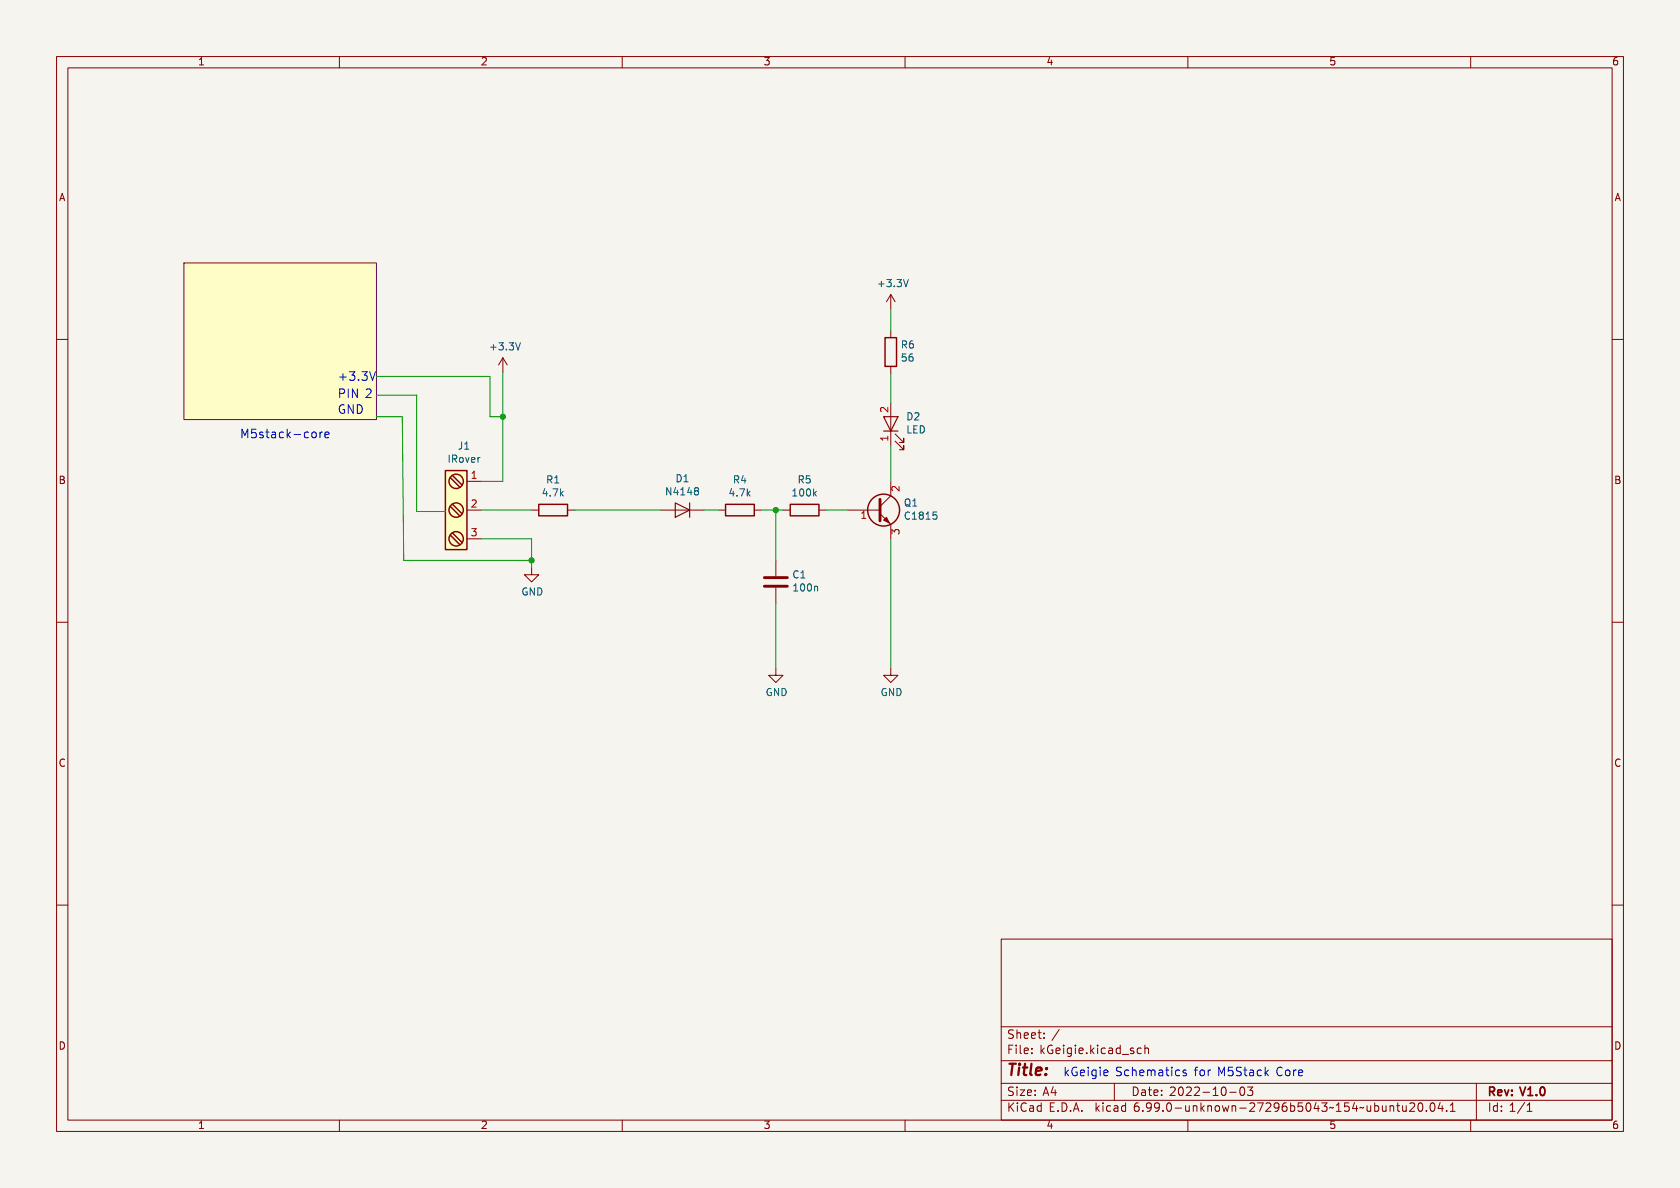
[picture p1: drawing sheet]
<svg xmlns="http://www.w3.org/2000/svg" width="297mm" height="210mm" viewBox="0 0 297 210" stroke-linecap="round" stroke-linejoin="round" font-family="sans-serif">
<path d="M0 0h297v210h-297z" fill="#f5f4ef" stroke="#f5f4ef" stroke-width=".18"/>
<g fill="none" stroke="#840000" stroke-width=".18">
<path d="M10 10h277v190h-277zM12 12h273v186h-273zM60 10v2M110 10v2M160 10v2M210 10v2M260 10v2M10 60h2M157.5 52.1v2.5M157.5 58.4v1.3M157.5 52.1l-.8 1.2M157.5 52.1l.7 1.2"/>
<path d="M285 60h2M88.9 63.2l-.8 1.3M88.9 63.2v2.6M88.9 63.2l.8 1.3M157.5 64.8v1.2M157.5 71.1v7.6M158.2 78l1.6 1.5v-.8v.8h-.8M158.2 76.7l1.6 1.5v-.7v.7h-.8M82.5 90.2h2.6M82.5 85.1h2.6M82.5 95.3h2.6M94 90.2h1.2"/>
<path d="M100.3 90.2h1.3M116.8 90.2h7.7M127 90.2h1.3M133.3 90.2h1.3M137.2 99.1v2.8M138.4 90.2h1.3M144.8 90.2h1.2M149.9 90.2h5.7M155.6 90.8l1.9 1.9v2.6M157.5 85.1v2.5l-1.9 1.9M10 110h2M94 100.3v1.3h1.2l-1.2 1.3-1.3-1.3h1.3"/>
<path d="M137.2 118.1v1.3h1.2l-1.2 1.3-1.3-1.3h1.3M137.2 103.9v2.8M157.5 118.1v1.3h1.2l-1.2 1.3-1.3-1.3h1.3M285 110h2M10 160h2M285 160h2M177 166h108v32h-108zM60 198v2M110 198v2M160 198v2M177 194.5h108M177 191.5h108"/>
<path d="M177 187.5h108M177 181.5h108M185.8 193.2h1M186.5 192.7v1M187.3 182l-1.3 1.9M197 191.5v3M200 185.8h.4l.1 .2-.2 .3h-.3M200 185.3h.4M201.8 185.3h-.5l-.3 .2v.5l.2 .2h.6M202.4 185.4l.2-.1h.4v1M202.4 184.8v1.5M210 198v2"/>
<path d="M217.4 193.1h1.1M219.4 192.2h.1a.81 .81 0 0 1 .6 .6 .81 .81 0 0 1-.3 .8l-.1 .1a.81 .81 0 0 1-.6-.7 .81 .81 0 0 1 .3-.8zM220.5 192.2h1l-.5 .5 .4 .2v.6l-.2 .2h-.4l-.3-.2M243.7 195.6v.7M244.4 195.5l.1 .9 .3 .1 .2-.2M245 195.5v1M245.7 195.6l.3-.1h.3l.1 1M245.7 195.5v1M246.9 195.5h.6M247.1 195v1.2l.4 .3M248 195.5v.9l.4 .1 .2-.2M248.6 195.5v1"/>
<path d="M249.2 195.1l.6-.1 .2 .1 .1 .3-.9 1.1h.9M250.9 195h.1a.81 .81 0 0 1 .6 .6 .81 .81 0 0 1-.3 .8l-.1 .1a.81 .81 0 0 1-.6-.7 .81 .81 0 0 1 .3-.8zM252.2 196.3v.2M253 195h.2a.81 .81 0 0 1 .6 .6 .81 .81 0 0 1-.3 .8l-.2 .1a.81 .81 0 0 1-.6-.7 .81 .81 0 0 1 .3-.8zM254.6 194.9l-.4 1.1h1M255 195.5v1M255.7 196.3v.2M256.4 196.5h.8M256.4 195.4l.4-.4v1.5M260 198v2M261 191.5v6.5M269.5 194.9l-1.2 1.9"/>
<path d="M270 196.5h.8M270 195.4l.4-.4v1.5"/>
</g>
<path d="M273 192.4v1" fill="none" stroke="#840000" stroke-width=".3"/>
<path d="M32.5 46.5h34v27.7h-34z" fill="#fffdc7" stroke="#fffdc7" stroke-width=".18"/>
<path d="M155.6 88.3v3.8M135.1 103.6h4.1M135.1 102.1h4.1" fill="none" stroke="#840000" stroke-width=".51"/>
<path d="M156.2 91.9l.5-.5 .5 1.1z" fill="#840000" stroke="#840000" stroke-width=".18"/>
<g fill="none" stroke="#840000" stroke-width=".25">
<path d="M156.5 59.7h2v5.1h-2zM78.7 83.2h3.8v14h-3.8zM79.6 89.5l1.7 1.7M79.6 94.6l1.7 1.7M79.6 84.5l1.7 1.6M80 94.2l1.7 1.7M80 84.1l1.7 1.6M80 89.2l1.7 1.6M95.2 89.2h5.1v2h-5.1zM128.3 89.2h5v2h-5zM139.7 89.2h5.1v2h-5.1z"/>
<circle cx="80.6" cy="90.2" r="1.27"/>
<circle cx="80.6" cy="95.2" r="1.27"/>
<circle cx="80.6" cy="85.1" r="1.27"/>
<circle cx="156.2" cy="90.2" r="2.82"/>
</g>
<path d="M156.2 73.7h2.5l-1.2 2.5zM156.2 76.2h2.5M119.4 88.9l2.5 1.3-2.5 1.2zM121.9 88.9v2.5" fill="none" stroke="#840000" stroke-width=".2"/>
<path d="M78.7 83.2h3.8v14h-3.8z" fill="#ffffc2" stroke="#ffffc2" stroke-width=".18"/>
<path d="M55.8 76.4l.1 .3v.4l-.1 .2M56.6 76.4v1M57 76.4h-.3l-.1 .3M57.4 76.9l.8-.2-.1-.3h-.4l-.3 .2 .1 .7h.6M66.4 65.7l-.5 1.5M226.7 188.8a.61 .61 0 0 0-.8 0 .61 .61 0 0 0-.2 .7 .57 .57 0 0 0 .3 .6 .57 .57 0 0 0 .7-.1M227.3 189.3l.2-.1 .5 .1v.6l-.1 .2-.4 .1-.2-.2zM228.7 189.2v1M229.1 189.2h-.3l-.1 .2M229.6 189.7l.7-.2-.1-.3h-.4l-.2 .2v.7h.6" fill="none" stroke="#0000c2" stroke-width=".18"/>
<path d="M32.5 46.5h34v27.7h-34z" fill="none" stroke="#6e003a" stroke-width=".18"/>
<g fill="none" stroke="#009600" stroke-width=".18">
<path d="M157.5 54.6v3.8M66.5 69.9h7.2v20.5h5M66.5 73.7h4.6l.3 25.4h22.6M66.5 66.5h20.1v7.2h2.3M88.9 65.8v19.3h-3.8M157.5 66v5.1M157.5 78.7v6.4M85.1 90.2h8.9M85.1 95.3h8.9v5M101.6 90.2h15.2M124.5 90.2h2.5M134.6 90.2h3.8"/>
<path d="M137.2 90.2v8.9M146 90.2h3.9M157.5 95.3v22.8M137.2 106.7v11.4"/>
</g>
<g fill="#009600" stroke="#009600" stroke-width=".18">
<circle cx="94" cy="99.1" r=".46"/>
<circle cx="88.9" cy="73.7" r=".46"/>
<circle cx="137.2" cy="90.2" r=".46"/>
</g>
<text font-size="2.8" fill="#840000" x="178" y="190.3">Title:</text>
<g font-size="2.1" fill="#0000c2">
<text x="59.7" y="70.6">PIN 2</text>
<text x="59.7" y="67.6">+3.3V</text>
<text x="42.4" y="77.7">M5stack-core</text>
<text x="59.7" y="73.4">GND</text>
<text x="188" y="190.5">kGeigie Schematics for M5Stack Core</text>
</g>
<g font-size="2.1" fill="#840000">
<text x="178" y="183.8">Sheet: /</text>
<text x="178" y="186.5">File: kGeigie.kicad_sch</text>
<text x="178" y="196.7">KiCad E.D.A. kicad 6.99.0-unknown-27296b5043~154~ubuntu20.04.1</text>
<text x="178" y="193.9">Size: A4</text>
<text x="200" y="193.9">Date: 2022-10-03</text>
<text x="263" y="193.9">Rev: V1.0</text>
<text x="263" y="196.7">Id: 1/1</text>
</g>
<g font-size="1.8" fill="#840000">
<text x="35" y="11.6">1</text>
<text x="85" y="11.6">2</text>
<text x="135" y="11.6">3</text>
<text x="185" y="11.6">4</text>
<text x="235" y="11.6">5</text>
<text x="285" y="11.6">6</text>
<text x="10.3" y="35.6">A</text>
<text x="285.3" y="35.6">A</text>
<text x="10.3" y="85.7">B</text>
<text x="285.3" y="85.7">B</text>
<text x="10.3" y="135.6">C</text>
<text x="285.3" y="135.6">C</text>
<text x="10.3" y="185.7">D</text>
<text x="285.3" y="185.7">D</text>
<text x="35" y="199.7">1</text>
<text x="85" y="199.7">2</text>
<text x="135" y="199.7">3</text>
<text x="185" y="199.7">4</text>
<text x="235" y="199.7">5</text>
<text x="285" y="199.7">6</text>
</g>
<g font-size="1.8" fill="#006464">
<text x="155.5" y="50.9">+3.3V</text>
<text x="86.9" y="62">+3.3V</text>
<text x="159.4" y="61.7">R6</text>
<text x="159.5" y="64">56</text>
<text x="160.2" y="76.7">LED</text>
<text x="160.3" y="74.4">D2</text>
<text x="79.3" y="81.9">IRover</text>
<text x="81.1" y="79.6">J1</text>
<text x="96.1" y="87.9">4.7k</text>
<text x="96.7" y="85.5">R1</text>
<text x="118" y="87.7">N4148</text>
<text x="119.5" y="85.3">D1</text>
<text x="129.1" y="87.9">4.7k</text>
<text x="129.7" y="85.5">R4</text>
<text x="140.3" y="87.9">100k</text>
<text x="141.1" y="85.5">R5</text>
<text x="159.9" y="89.6">Q1</text>
<text x="160.2" y="91.9">C1815</text>
<text x="92.1" y="105.4">GND</text>
<text x="140.2" y="102.3">C1</text>
<text x="140.4" y="104.6">100n</text>
<text x="135.3" y="123.1">GND</text>
<text x="155.6" y="123.1">GND</text>
</g>
<g font-size="1.8" fill="#a90000">
<text x="157.2" y="78" transform="rotate(-90 157.2 78)">1</text>
<text x="157.2" y="72.9" transform="rotate(-90 157.2 72.9)">2</text>
<text x="83.3" y="84.8">1</text>
<text x="83.3" y="89.9">2</text>
<text x="159" y="86.9" transform="rotate(-90 159 86.9)">2</text>
<text x="83.3" y="95">3</text>
<text x="152.2" y="91.7">1</text>
<text x="159" y="94.5" transform="rotate(-90 159 94.5)">3</text>
</g>
</svg>
